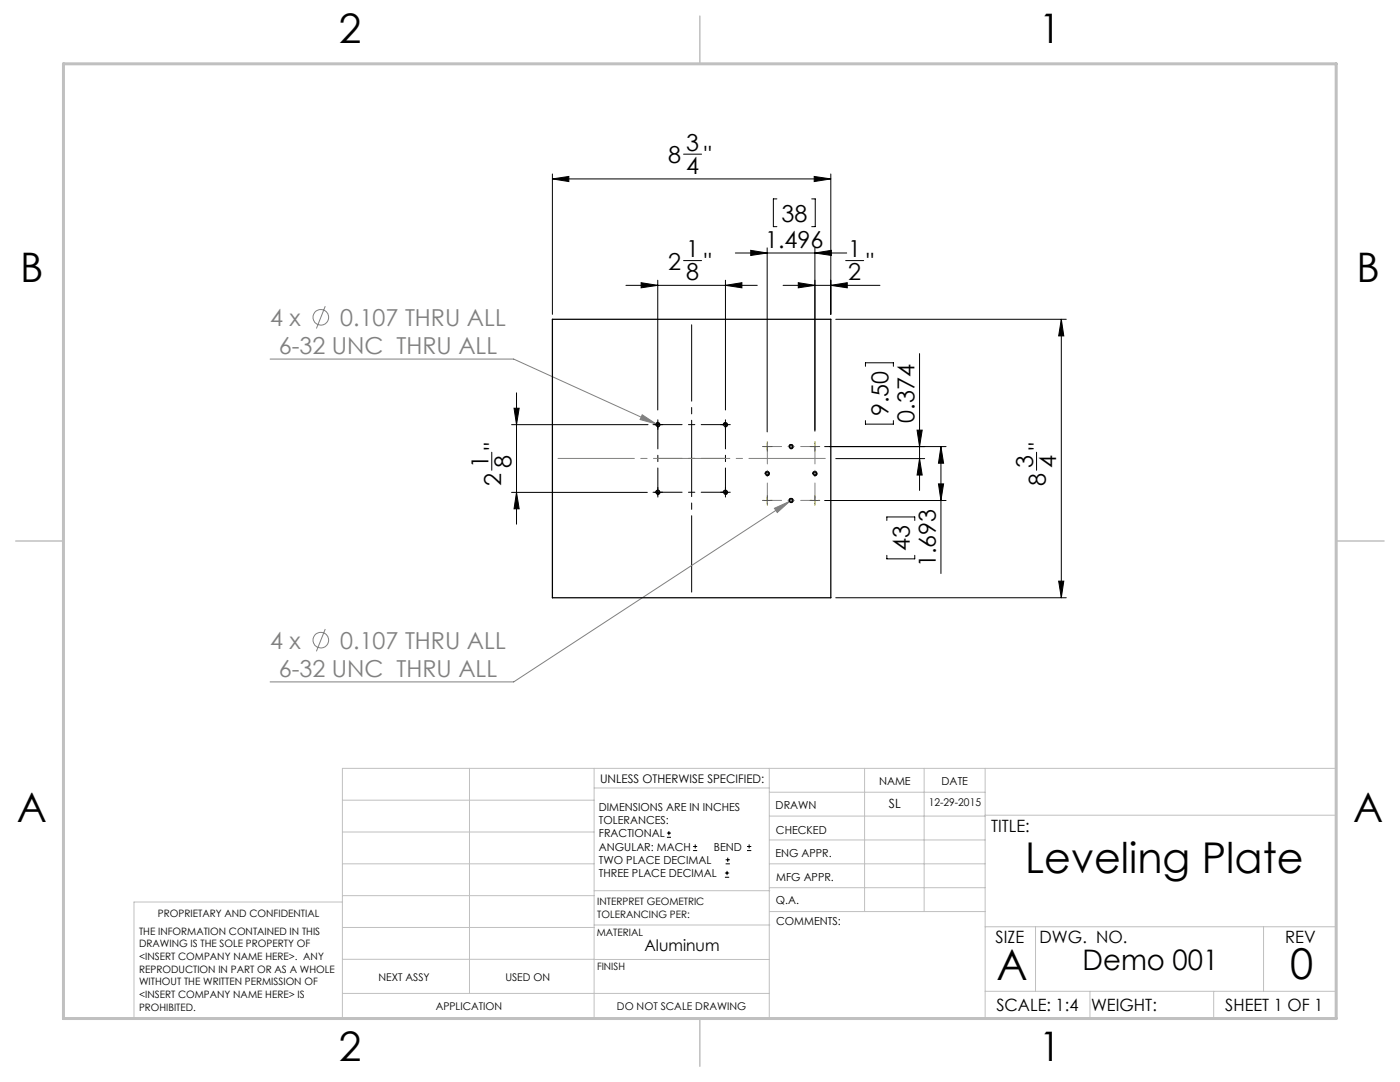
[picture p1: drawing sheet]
<svg xmlns="http://www.w3.org/2000/svg" width="279mm" height="216mm" viewBox="0 0 279 216" stroke-linecap="round" stroke-linejoin="round" font-family="sans-serif">
<g fill="none" stroke="#808080" stroke-width=".2">
<path d="M53.9 71.6h48.6l28.5 13M64.9 61.1l-1.8 4.4M128.2 82.8l2.8 1.8-3.3-.9zM152.6 94.5h1M152.8 94.2l.7 .7M153.1 94v1M153.5 94.2l-.7 .7M157.4 89.1h1M157.4 99.9h1M157.5 88.8l.7 .7M157.5 99.5l.7 .7M157.9 88.6v1"/>
<path d="M157.9 99.4v1M158.2 88.8l-.7 .7M158.2 99.5l-.7 .7M162.1 94.5h1M162.3 94.2l.7 .7M162.6 94v1M163 94.2l-.7 .7M154.6 101.4l3-1.4-2.5 2.3zM157.6 100l-55.1 36.1h-48.6M64.9 125.5l-1.8 4.5"/>
<circle cx="64" cy="63.3" r="1.55"/>
<circle cx="64" cy="127.7" r="1.55"/>
</g>
<g fill="none" stroke="#000" stroke-width=".2">
<path d="M110.2 35.7l3.3-.5v1zM110.2 34.7v28M110.2 35.7h55.6M136.4 30.8h3.6M155 39.7h-.7v5.5h.7M162 39.7h.7v5.5h-.7M162.5 35.2l3.3 .5-3.3 .5zM165.8 34.7v28M124.9 56.9h26.2M128 56.4l3.3 .5-3.3 .5zM131.3 55.9v25.9M136.4 52h3.6"/>
<path d="M144.8 56.9l3.3-.5v1zM144.8 55.9v25.9M146.8 50.5h22.2M149.8 50l3.3 .5-3.3 .5zM153.1 49.5v36.7M156.3 56.9h19.3M159.3 56.4l3.3 .5-3.3 .5zM162.6 49.5v36.5M162.6 50.5l3.3-.5v1zM165.8 56.9l3.3-.5v1zM168.8 52h3.6M103.1 78.4v26.2"/>
<path d="M166.8 63.7h46M172.7 73.1v-.7h5.6v.7M183.5 70.6v27.3M211.8 63.7l.5 3.3h-1zM211.8 63.7v55.6M98.1 90.2v3.6M102.1 84.7h27.2M102.1 98.2h27.1M102.6 81.5h1l-.5 3.2zM103.1 98.2l.5 3.3h-1zM130.6 84.7h1.3M130.6 98.2h1.3"/>
<path d="M130.8 84.8a.44 .44 0 0 1 .4-.5 .44 .44 0 0 1 .5 .5 .44 .44 0 0 1-.5 .4M130.8 98.4a.44 .44 0 0 1 .4-.6 .44 .44 0 0 1 .5 .5 .44 .44 0 0 1-.5 .4M131.3 84.1v1.3M131.3 97.6v1.2M144.1 84.7h1.3M144.1 98.2h1.3M144.4 98.4a.43 .43 0 0 1 .4-.6 .43 .43 0 0 1 .4 .5 .43 .43 0 0 1-.6 .4M144.4 84.8a.43 .43 0 0 1 .4-.5 .43 .43 0 0 1 .4 .5 .43 .43 0 0 1-.6 .4M144.8 84.1v1.3M144.8 97.6v1.2M152.7 94.6a.44 .44 0 0 1 .4-.5 .44 .44 0 0 1 .5 .4 .44 .44 0 0 1-.6 .4M157.4 89.2a.44 .44 0 0 1 .4-.5 .44 .44 0 0 1 .5 .4 .44 .44 0 0 1-.5 .4"/>
<path d="M157.4 100a.44 .44 0 0 1 .4-.6 .44 .44 0 0 1 .5 .5 .44 .44 0 0 1-.5 .4M162.2 94.6a.44 .44 0 0 1 .4-.5 .44 .44 0 0 1 .5 .4 .44 .44 0 0 1-.6 .4M164.6 99.9h24.2M164.6 89.1h24.2M166.8 91.5h17.7M172.7 83.9v.7h5.6v-.7M183 85.8h1l-.5 3.3zM183.5 91.5l.5 3.3h-1zM187.3 96.6h1l-.5 3.3zM187.8 89.1l.5 3.3h-1zM187.8 89.1v25.3M206.9 90.2v3.6"/>
<path d="M166.8 119.3h46M177 103.9v-.7h5.6v.7M177 110.8v.7h5.6v-.7M211.3 116h1l-.5 3.3zM133.1 167.1h.8M133.1 166.2h.8M133.5 165.8v.9M138.3 169.7h.8M138.3 168.9h.8M138.7 168.5v.8M144.7 175h.8M144.7 174.2h.8"/>
<path d="M144.8 172.4h.9M144.8 171.6h.9M145.1 173.8v.8M145.2 171.1v.9M149.1 169.7h.8M149.1 168.9h.8M149.5 168.5v.8"/>
</g>
<path d="M138 119.3v-55.6" fill="none" stroke="#000" stroke-width=".2" stroke-dasharray="15.2 1.3 1.3 1.3" stroke-dashoffset="-1.1"/>
<path d="M131.3 91.5h13.5M131.3 84.7h13.5M131.3 84.7v13.5M131.3 98.2h13.5M144.8 84.7v13.5" fill="none" stroke="#000" stroke-width=".2" stroke-dasharray="15.2 1.3 1.3 1.3" stroke-dashoffset="10.4"/>
<g fill="none" stroke="#c0c0c0" stroke-width=".2">
<path d="M68.3 159.7h50.3M93.7 153.3v44.9M118.6 153.3v49.9M118.6 157.2h34.9M153.5 153.3v49.9M153.5 158.1h43.1M172.5 153.3v28.6M184.4 153.3v28.6M196.6 153.3v49.9M68.3 180h-41.6v23.2h240v-49.9h-198.4v49.9M68.3 178.7h50.3M68.3 172.4h50.3"/>
<path d="M68.3 166h50.3M118.6 177.7h35M153.5 167.6h43.1M153.5 162.8h43.1M153.5 172.4h43.1M153.5 177.1h43.1M196.6 162.7h70.1M68.3 198.2h85.2M68.3 191.4l85.2 .1M68.3 185.1h50.3M118.6 184.6h35M153.6 181.9h43"/>
<path d="M196.6 197.8h70.1M196.6 184.9h70.1M206.7 184.9v12.9M217.5 197.8v5.4M242.2 197.8v5.4M252.2 184.9v12.9"/>
</g>
<path d="M139.7 3.2v9.5M3.1 107.9h9.6M266.7 107.9h9.5M139.7 203.2v9.6" fill="none" stroke="#c0c0c0" stroke-width=".3"/>
<path d="M12.7 12.7h254v190.5h-254z" fill="none" stroke="#c0c0c0" stroke-width=".6"/>
<path d="M153.1 99.9h9.5M153.1 89.1h9.5" fill="none" stroke="#808080" stroke-width=".2" stroke-dasharray="15.2 1.3 1.3 1.3" stroke-dashoffset="12.4"/>
<path d="M153.1 99.9v-10.8M162.6 99.9v-10.8" fill="none" stroke="#808080" stroke-width=".2" stroke-dasharray="15.2 1.3 1.3 1.3" stroke-dashoffset="11.8"/>
<path d="M110.3 91.5h55.5" fill="none" stroke="#808080" stroke-width=".2" stroke-dasharray="15.2 1.3 1.3 1.3" stroke-dashoffset="-1.1"/>
<g fill="none" stroke="#000" stroke-width=".2" stroke-dasharray="15.2 1.3 1.3 1.3">
<path d="M130.7 84.7h-.4M130.7 98.2h-.4M131.3 84.1v-.3M131.3 85.4v.3M131.3 97.6v-.3M131.3 98.8v.4M131.9 84.7h.3M131.9 98.2h.3M144.2 98.2h-.4M144.2 84.7h-.4M144.8 97.6v-.3M144.8 98.8v.4"/>
<path d="M144.8 84.1v-.3M144.8 85.4v.3M145.4 98.2h.3M145.4 84.7h.3"/>
</g>
<g fill="none" stroke="#808000" stroke-width=".2" stroke-dasharray="15.2 1.3 1.3 1.3">
<path d="M152.5 89.1h-.3M152.5 99.9h-.3M153.1 88.5v-.4M153.1 89.7v.4M153.1 99.2v-.3M153.8 89.1h.3M153.8 99.9h.3M162 99.9h-.3M162 89.1h-.3M162.6 99.2v-.3M162.6 88.5v-.4M162.6 89.7v.4"/>
<path d="M163.3 99.9h.3M163.3 89.1h.3M153.1 100.5v.3M162.6 100.5v.3"/>
</g>
<path d="M152.5 99.9h1.2M152.5 89.1h1.2M153.1 88.5v1.2M153.1 99.2v1.3M162 99.9h1.2M162 89.1h1.2M162.6 88.5v1.2M162.6 99.2v1.3" fill="none" stroke="#808000" stroke-width=".2"/>
<g fill="#000">
<path d="M110.2 35.7l3.3-.5v1zM162.5 35.2l3.3 .5-3.3 .5zM159.3 56.4l3.3 .5-3.3 .5zM165.8 56.9l3.3-.5v1zM128 56.4l3.3 .5-3.3 .5zM144.8 56.9l3.3-.5v1z"/>
<path d="M149.8 50l3.3 .5-3.3 .5zM162.6 50.5l3.3-.5v1z"/>
<path d="M102.6 81.5h1l-.5 3.2zM103.1 98.2l.5 3.3h-1z"/>
<path d="M211.3 116h1l-.5 3.3zM211.8 63.7l.5 3.3h-1zM187.3 96.6h1l-.5 3.3zM187.8 89.1l.5 3.3h-1zM183.5 91.5l.5 3.3h-1zM183 85.8h1l-.5 3.3z"/>
</g>
<path d="M154.6 101.4l.5 .9 2.5-2.3zM128.2 82.8l-.5 .9 3.3 .9z" fill="#808080"/>
<g fill="none" stroke="#000" stroke-width=".25">
<path d="M110.2 63.7h55.6v55.6h-55.6z"/>
<circle cx="131.3" cy="98.2" r=".34"/>
<circle cx="131.3" cy="84.8" r=".34"/>
<circle cx="144.8" cy="98.2" r=".33"/>
<circle cx="144.8" cy="84.8" r=".33"/>
<circle cx="153.1" cy="94.5" r=".33"/>
<circle cx="157.9" cy="89.1" r=".35"/>
<circle cx="157.9" cy="99.9" r=".35"/>
<circle cx="162.6" cy="94.5" r=".34"/>
</g>
<g font-size="8.5">
<text x="204.6" y="174.2">Leveling Plate</text>
<text x="198.9" y="195.5">A</text>
<text x="257.5" y="195.4">0</text>
</g>
<g font-size="8.1">
<text x="67.6" y="8.5">2</text>
<text x="207.3" y="8.5">1</text>
<text x="4" y="56.2">B</text>
<text x="270.7" y="56.2">B</text>
<text x="3.3" y="164.1">A</text>
<text x="270" y="164.1">A</text>
<text x="67.6" y="211.7">2</text>
<text x="207.3" y="211.7">1</text>
</g>
<text font-size="5.6" x="216.1" y="193.5">Demo 001</text>
<g font-size="4.7">
<text x="133.3" y="32.6">8</text>
<text x="136.9" y="30.1">3</text>
<text x="136.9" y="34.7">4</text>
<text x="140.6" y="32.6">&quot;</text>
<text x="155.9" y="44.2">38</text>
<text x="133.3" y="53.8">2</text>
<text x="136.9" y="51.3">1</text>
<text x="140.6" y="53.8">&quot;</text>
<text x="152.7" y="49.4">1.496</text>
<text x="169.3" y="51.3">1</text>
<text x="172.9" y="53.8">&quot;</text>
<text x="136.9" y="55.9">8</text>
<text x="169.3" y="55.9">2</text>
<text x="177.3" y="83" transform="rotate(-90 177.3 83)">9.50</text>
<text x="100" y="89.7" transform="rotate(-90 100 89.7)">&quot;</text>
<text x="182.5" y="84.3" transform="rotate(-90 182.5 84.3)">0.374</text>
<text x="208.7" y="89.7" transform="rotate(-90 208.7 89.7)">&quot;</text>
<text x="97.5" y="93.3" transform="rotate(-90 97.5 93.3)">1</text>
<text x="102.1" y="93.3" transform="rotate(-90 102.1 93.3)">8</text>
<text x="206.2" y="93.3" transform="rotate(-90 206.2 93.3)">3</text>
<text x="210.8" y="93.3" transform="rotate(-90 210.8 93.3)">4</text>
<text x="100" y="96.9" transform="rotate(-90 100 96.9)">2</text>
<text x="208.7" y="96.9" transform="rotate(-90 208.7 96.9)">8</text>
<text x="181.6" y="109.9" transform="rotate(-90 181.6 109.9)">43</text>
<text x="186.8" y="113.1" transform="rotate(-90 186.8 113.1)">1.693</text>
</g>
<g font-size="4.7" fill="#808080">
<text x="53.9" y="65">4 x</text>
<text x="67.9" y="65">0.107 THRU ALL</text>
<text x="55.6" y="70.6">6-32 UNC THRU ALL</text>
<text x="53.9" y="129.4">4 x</text>
<text x="67.9" y="129.4">0.107 THRU ALL</text>
<text x="55.6" y="135">6-32 UNC THRU ALL</text>
</g>
<g font-size="3.4">
<text x="197.8" y="166">TITLE:</text>
<text x="198.7" y="188.1">SIZE</text>
<text x="207.5" y="188.1">DWG. NO.</text>
<text x="256.5" y="188.2">REV</text>
<text x="198.8" y="201.7">SCALE: 1:4</text>
<text x="217.7" y="201.8">WEIGHT:</text>
<text x="244.5" y="201.7">SHEET 1 OF 1</text>
</g>
<text font-size="3.2" x="128.6" y="189.8">Aluminum</text>
<text font-size="2.5" x="177.4" y="161.3">SL</text>
<text font-size="2.4" x="119.8" y="156.2">UNLESS OTHERWISE SPECIFIED:</text>
<g font-size="2.2">
<text x="119.5" y="161.8">DIMENSIONS ARE IN INCHES</text>
<text x="154.8" y="161.4">DRAWN</text>
<text x="175.4" y="156.6">NAME</text>
<text x="187.9" y="156.7">DATE</text>
<text x="119.5" y="164.4">TOLERANCES:</text>
<text x="119.5" y="167.1">FRACTIONAL</text>
<text x="154.9" y="166.3">CHECKED</text>
<text x="119.5" y="169.7">ANGULAR: MACH</text>
<text x="119.5" y="172.4">TWO PLACE DECIMAL</text>
<text x="142.5" y="169.7">BEND</text>
<text x="154.8" y="171">ENG APPR.</text>
<text x="119.5" y="175">THREE PLACE DECIMAL</text>
<text x="154.9" y="175.7">MFG APPR.</text>
<text x="154.9" y="180.4">Q.A.</text>
<text x="154.9" y="184.6">COMMENTS:</text>
</g>
<g font-size="2.1">
<text x="185.4" y="160.7">12-29-2015</text>
<text x="75.5" y="195.7">NEXT ASSY</text>
<text x="100.9" y="195.7">USED ON</text>
<text x="86.9" y="201.5">APPLICATION</text>
<text x="123.1" y="201.6">DO NOT SCALE DRAWING</text>
</g>
<g font-size="2">
<text x="31.5" y="182.9">PROPRIETARY AND CONFIDENTIAL</text>
<text x="119.2" y="180.6">INTERPRET GEOMETRIC</text>
<text x="119.2" y="183.1">TOLERANCING PER:</text>
<text x="27.8" y="186.5">THE INFORMATION CONTAINED IN THIS</text>
<text x="27.8" y="189">DRAWING IS THE SOLE PROPERTY OF</text>
<text x="27.8" y="191.6">&lt;INSERT COMPANY NAME HERE&gt;. ANY</text>
<text x="119.1" y="186.7">MATERIAL</text>
<text x="27.8" y="194.1">REPRODUCTION IN PART OR AS A WHOLE</text>
<text x="27.8" y="196.6">WITHOUT THE WRITTEN PERMISSION OF</text>
<text x="119.1" y="193.5">FINISH</text>
<text x="27.8" y="199.1">&lt;INSERT COMPANY NAME HERE&gt; IS</text>
<text x="27.8" y="201.7">PROHIBITED.</text>
</g>
</svg>
